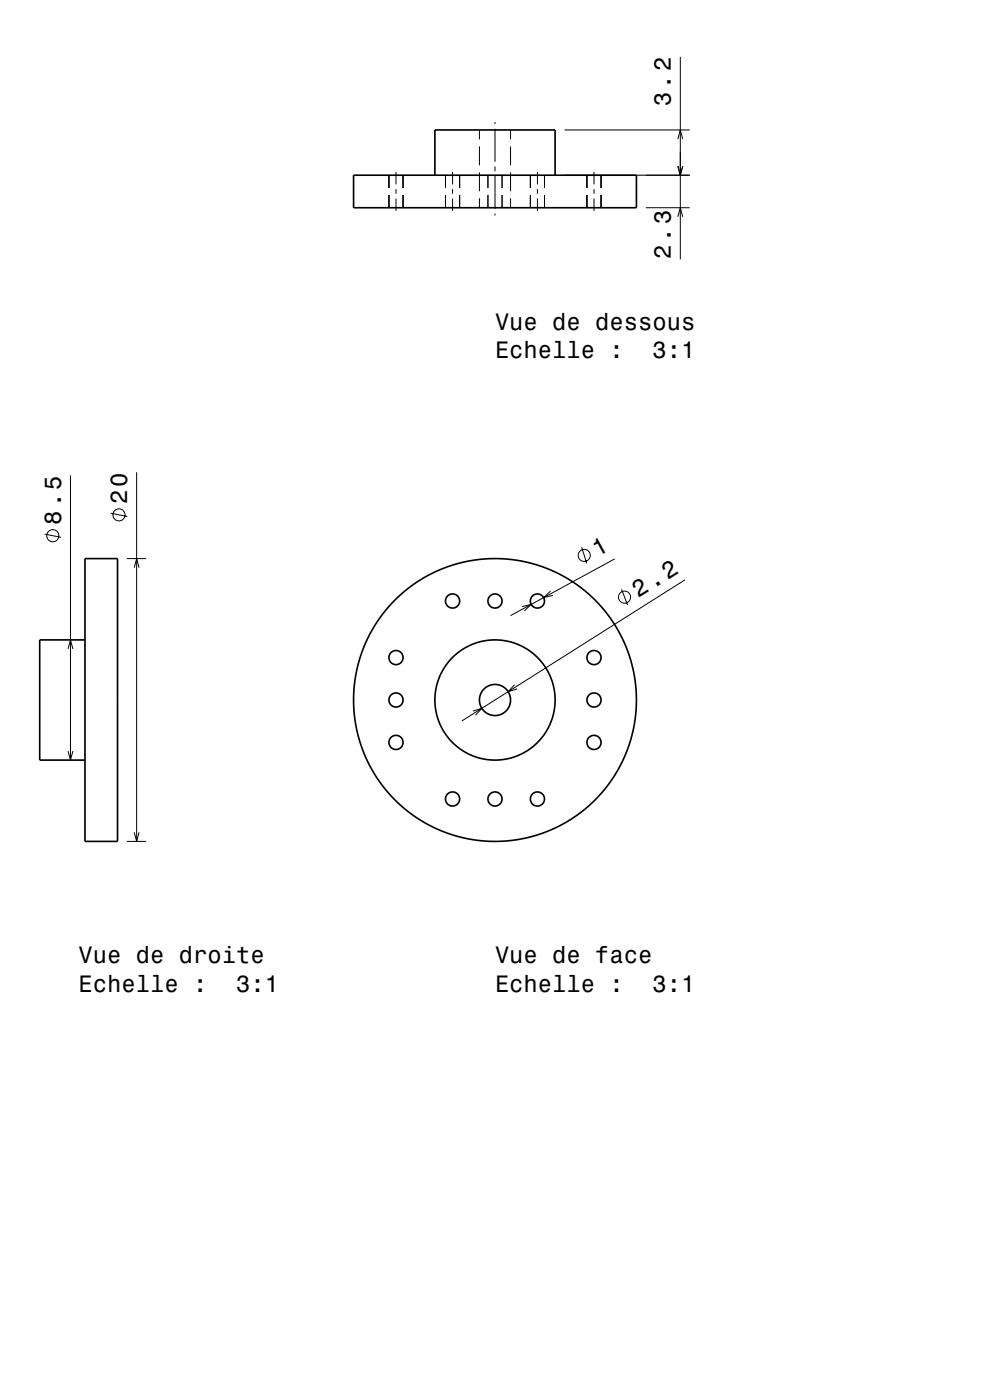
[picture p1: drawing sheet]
<svg xmlns="http://www.w3.org/2000/svg" width="210mm" height="297mm" viewBox="0 0 210 297" stroke-linecap="round" stroke-linejoin="round" font-family="sans-serif">
<g fill="none" stroke="#000" stroke-width=".21">
<path d="M144.3 12.1v42.9M82.5 37.2v2.7M84 36.5v2.6M85.5 37.2v2.7M94.5 37.2v2.7M96 36.5v2.6M97.5 37.2v2.7M101.7 27.6v2M101.7 31.1v4M101.7 36.6v4M103.5 37.2v2.7M105 25.9v.4"/>
<path d="M105 27.3v7M105 35.3v1M105 37.3v7M106.5 37.2v2.7M108.3 27.6v2M108.3 31.1v4M108.3 36.6v4M112.5 37.2v2.7M114 36.5v2.6M115.5 37.2v2.7M119.8 37.2h26.5M119.8 27.6h26.5"/>
<path d="M124.5 37.2v2.7M126 36.5v2.6M127.5 37.2v2.7M143.8 35.2l.5 2 .5-2M143.8 29.5l.5-1.9 .5 1.9M82.5 41.4v2.7M84 40.1v1M84 42.1v2.7M85.5 41.4v2.7M94.5 41.4v2.7M96 40.1v1M96 42.1v2.7"/>
<path d="M97.5 41.4v2.7M101.7 42.1v2M103.5 41.4v2.7M105 45.3v.4M106.5 41.4v2.7M108.3 42.1v2M112.5 41.4v2.7M114 40.1v1M114 42.1v2.7M115.5 41.4v2.7M124.5 41.4v2.7M126 40.1v1"/>
<path d="M126 42.1v2.7M127.5 41.4v2.7M137 44.1h9.3M143.8 46l.5-1.9 .5 1.9M9.5 113.3l3.5 .7M15 100.9v60.4M23.5 108.9l3.5 .7M26.9 118.5h4.1M29 100.2v78.3M123.4 116.1l1.1 3.4M130.4 118.6l-22.1 12M14.4 137.7l.6-2 .5 2"/>
<path d="M28.5 120.4l.5-1.9 .5 1.9M110.7 128.7l2-.5-1.5 1.4M116.8 125.4l-1.5 1.4 2-.5M131.8 125l1.3 3.3M145.3 123l-47.3 29.9M14.4 159.3l.6 2 .5-2M100.3 150.9l1.9-.6-1.3 1.4M109.1 145.3l-1.3 1.4 1.9-.6M26.9 178.5h4.1M28.5 176.6l.5 1.9 .5-1.9"/>
<circle cx="11.2" cy="113.6" r="1.28"/>
<circle cx="25.2" cy="109.2" r="1.28"/>
<circle cx="123.9" cy="117.8" r="1.28"/>
<circle cx="132.5" cy="126.7" r="1.28"/>
</g>
<g fill="none" stroke="#000" stroke-width=".35">
<path d="M75 37.2h60v6.9h-60zM92.3 37.2v-9.6h25.5v9.6M18 118.5h6.9v60h-6.9zM18 135.7h-9.6v25.6h9.6"/>
<circle cx="84" cy="139.5" r="1.5"/>
<circle cx="96" cy="127.5" r="1.5"/>
<circle cx="105" cy="127.5" r="1.5"/>
<circle cx="114" cy="127.5" r="1.5"/>
<circle cx="126" cy="139.5" r="1.5"/>
<circle cx="84" cy="148.5" r="1.5"/>
<circle cx="84" cy="157.5" r="1.5"/>
<circle cx="105" cy="148.5" r="3.3"/>
<circle cx="105" cy="148.5" r="12.8"/>
<circle cx="105" cy="148.5" r="30"/>
<circle cx="126" cy="148.5" r="1.5"/>
<circle cx="126" cy="157.5" r="1.5"/>
<circle cx="96" cy="169.5" r="1.5"/>
<circle cx="105" cy="169.5" r="1.5"/>
<circle cx="114" cy="169.5" r="1.5"/>
</g>
<g font-size="5.1">
<text x="126.8" y="118.3" transform="rotate(-29 126.8 118.3)">1</text>
<text x="135.3" y="126.9" transform="rotate(-32 135.3 126.9)">2.2</text>
</g>
<g font-size="5">
<text x="142.3" y="22.6" transform="rotate(-90 142.3 22.6)">3.2</text>
<text x="142.3" y="55" transform="rotate(-90 142.3 55)">2.3</text>
<text x="105" y="69.9">Vue de dessous</text>
<text x="105" y="76">Echelle :</text>
<text x="138.4" y="76">3:1</text>
<text x="27" y="106.9" transform="rotate(-90 27 106.9)">20</text>
<text x="13" y="111.4" transform="rotate(-90 13 111.4)">8.5</text>
<text x="16.7" y="204.4">Vue de droite</text>
<text x="105" y="204.4">Vue de face</text>
<text x="16.7" y="210.4">Echelle :</text>
<text x="50.1" y="210.4">3:1</text>
<text x="105" y="210.4">Echelle :</text>
<text x="138.4" y="210.4">3:1</text>
</g>
</svg>
